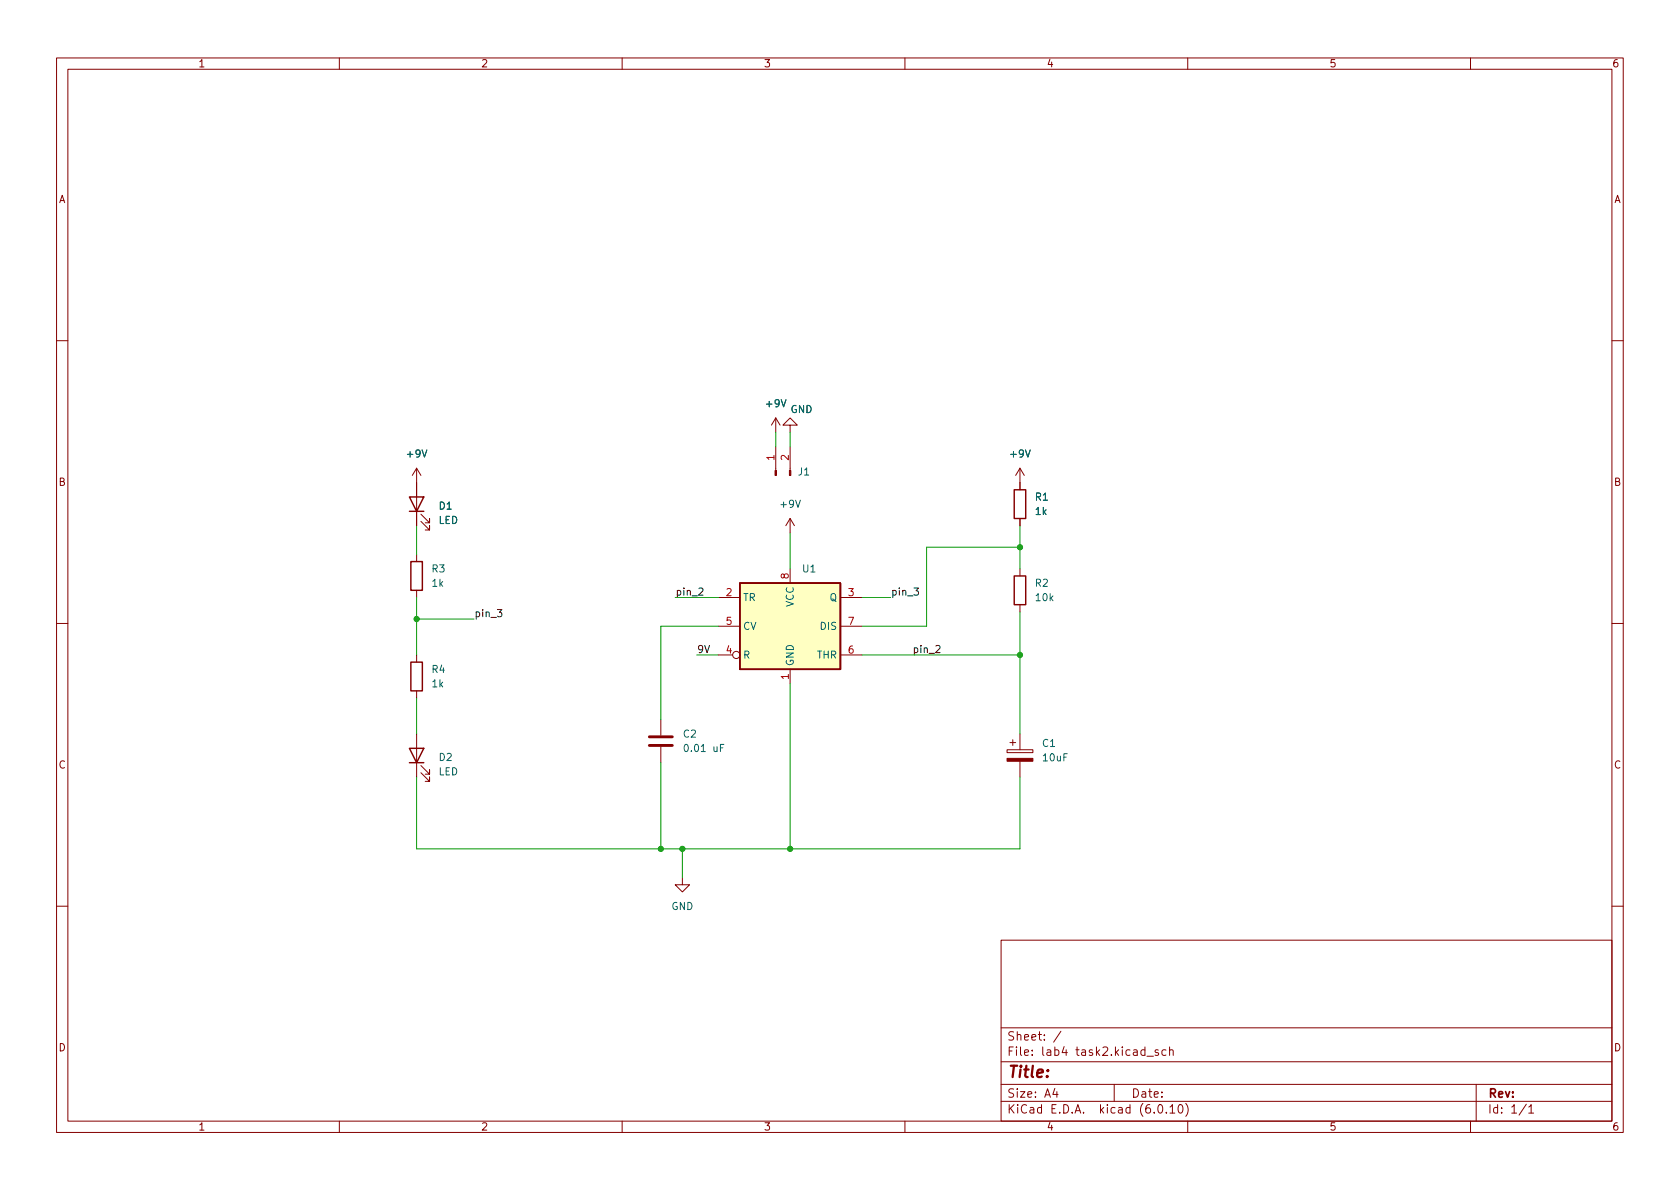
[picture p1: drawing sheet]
<svg xmlns="http://www.w3.org/2000/svg" width="297mm" height="210mm" viewBox="0 0 297 210" stroke-linecap="round" stroke-linejoin="round" font-family="sans-serif">
<g fill="none" stroke="#840000" stroke-width=".18">
<path d="M10 10.2h277v190.1h-277zM12 12.2h273v186.1h-273zM60 10.2v2M110 10.2v2M160 10.2v2M210 10.2v2M260 10.2v2M10 60.2h2M137.2 73.9l-.8 1.3M137.2 73.9v2.5M137.2 79v4.2M137.2 73.9l.7 1.3"/>
<path d="M139.7 75.2h1.3l-1.3-1.3-1.3 1.3h1.3v1.2M139.7 79v4.2M285 60.2h2M73.7 82.8v10.2M73.7 98v1.3M73.7 82.8l-.8 1.3M73.7 82.8l.7 1.3M74.4 92.2l1.5 1.5v-.7v.7h-.7M74.4 90.9l1.5 1.6v-.8v.8h-.7M139.7 91.7v2.5M139.7 91.7l-.8 1.3M139.7 91.7l.8 1.3"/>
<path d="M180.3 82.8v3.8M180.3 91.7v1.3M180.3 82.8l-.7 1.3M180.3 82.8l.8 1.3M10 110.2h2M73.7 104.4v1.3M73.7 115.8v1.3M127 105.7h3.8M127 115.8h2.5M127 110.7h3.8M139.7 100.6v2.5M139.7 118.4v2.5"/>
<path d="M148.6 105.7h3.8M148.6 115.8h3.8M148.6 110.7h3.8M180.3 100.6v1.2M180.3 106.9v1.3M285 110.2h2M73.7 122.2v1.2M73.7 129.8v7.6M74.4 136.6l1.5 1.6v-.8v.8h-.7M74.4 135.4l1.5 1.5v-.8v.8h-.7M116.8 127.2v2.8M116.8 132.1v2.8"/>
<path d="M178.1 132.6h4.5v.5h-4.5zM178.6 131.3h1M179.1 130.8v1M180.3 129.8v2.8M180.3 134.6v2.8M120.6 155.2v1.3h1.3l-1.3 1.2-1.2-1.2h1.2M10 160.2h2M177 166.3h108v32h-108zM285 160.2h2M60 198.3v2M110 198.3v2M160 198.3v2"/>
<path d="M177 194.8h108M177 191.8h108M177 187.8h108M177 181.8h108M186.5 192.5l-.4 1h1M186.9 193v1M187.6 182.4l-1.3 1.9M197 191.8v3M202.8 186.8h1.1M204.8 185.7l-.4-.1-.2 .2 .1 .3 .5 .1v.4h-.6M204.9 195.4l.2-.1a.81 .81 0 0 1 .6 .7 .81 .81 0 0 1-.3 .8h-.2a.81 .81 0 0 1-.6-.6 .81 .81 0 0 1 .3-.8zM206.1 185.7l-.4-.1-.3 .3v.4l.2 .3h.5"/>
<path d="M206.2 196.7v.1M206.8 185.8l.2-.2 .4 .1v.9M206.8 185.1v1.5M206.9 195.8l.4-.5v1.5M206.9 196.8h.8M208.5 195.4l.1-.1a.81 .81 0 0 1 .6 .7 .81 .81 0 0 1-.3 .8h-.1a.81 .81 0 0 1-.6-.6 .81 .81 0 0 1 .3-.8zM209.6 195.1a1.72 1.72 0 0 1 0 2.3M210 198.3v2M260 198.3v2M261 191.8v6.5M269.9 195.3l-1.3 1.9M270.3 195.8l.4-.5v1.5"/>
<path d="M270.3 196.8h.9"/>
<circle cx="130.2" cy="115.8" r=".63"/>
</g>
<path d="M72.4 87.9h2.5l-1.2 2.5zM72.4 90.4h2.5M72.6 99.3h2.1v5.1h-2.1zM179.3 86.6h2.1v5.1h-2.1zM72.6 117.1h2.1v5.1h-2.1zM130.8 103.1h17.8v15.3h-17.8zM179.3 101.8h2.1v5.1h-2.1zM72.4 132.3h2.5l-1.2 2.6zM72.4 134.9h2.5" fill="none" stroke="#840000" stroke-width=".25"/>
<path d="M130.8 103.1h17.8v15.3h-17.8z" fill="#ffffc2" stroke="#ffffc2" stroke-width=".18"/>
<g fill="#840000" stroke="#840000" stroke-width=".18">
<path d="M178.1 134.1h4.5v.5h-4.5z"/>
<path d="M139.6 83.2h.2v.9h-.2z"/>
<path d="M137 83.2h.3v.9h-.3z"/>
</g>
<path d="M114.8 131.8h4.1M114.8 130.3h4.1" fill="none" stroke="#840000" stroke-width=".51"/>
<path d="M128 131.6h-.6v1.3" fill="none" stroke="#006464" stroke-width=".18"/>
<path d="M87.9 107.8h.8l-.4 .5 .4 .1v.5l-.2 .2-.6-.2M123.6 104.1l.5-.1 .2 .3-.8 .9h.8M161.6 104h.8l-.4 .5 .3 .1v.5l-.1 .1-.6-.1M165.5 114.3l.5-.2 .2 .4-.8 .9h.8" fill="none" stroke="#0f0f0f" stroke-width=".18"/>
<g fill="none" stroke="#009600" stroke-width=".18">
<path d="M137.2 76.4v2.6M139.7 76.4v2.6M73.7 93v5M139.7 94.2v6.4M180.3 93v7.6M180.3 96.8h-16.5v13.9h-11.4M73.7 105.7v10.1M73.7 109.5h10.1M119.4 105.7h7.6M123.2 115.8h3.8M127 110.7h-10.2v16.5M152.4 105.7h5.1"/>
<path d="M152.4 115.8h27.9M180.3 108.2v21.6M73.7 137.4v12.7h106.6v-12.7M73.7 123.4v6.4M116.8 134.9v15.2M139.7 120.9v29.2M120.6 150.1v5.1"/>
</g>
<g fill="#009600" stroke="#009600" stroke-width=".18">
<circle cx="180.3" cy="115.8" r=".46"/>
<circle cx="139.7" cy="150.1" r=".46"/>
<circle cx="180.3" cy="96.8" r=".46"/>
<circle cx="116.8" cy="150.1" r=".46"/>
<circle cx="120.6" cy="150.1" r=".46"/>
<circle cx="73.7" cy="109.5" r=".46"/>
</g>
<text font-size="2.8" fill="#840000" x="178" y="190.6">Title:</text>
<g font-size="2.1" fill="#840000">
<text x="178" y="184">Sheet: /</text>
<text x="178" y="186.7">File: lab4 task2.kicad_sch</text>
<text x="178" y="196.9">KiCad E.D.A. kicad (6.0.10)</text>
<text x="178" y="194.1">Size: A4</text>
<text x="200" y="194.1">Date:</text>
<text x="263" y="194.1">Rev:</text>
<text x="263" y="196.9">Id: 1/1</text>
</g>
<g font-size="1.8" fill="#840000">
<text x="35" y="11.9">1</text>
<text x="85" y="11.9">2</text>
<text x="135" y="11.9">3</text>
<text x="185" y="11.9">4</text>
<text x="235" y="11.9">5</text>
<text x="285" y="11.9">6</text>
<text x="10.3" y="35.9">A</text>
<text x="285.3" y="35.9">A</text>
<text x="10.3" y="85.9">B</text>
<text x="285.3" y="85.9">B</text>
<text x="10.3" y="135.9">C</text>
<text x="285.3" y="135.9">C</text>
<text x="10.3" y="185.9">D</text>
<text x="285.3" y="185.9">D</text>
<text x="35" y="199.9">1</text>
<text x="85" y="199.9">2</text>
<text x="135" y="199.9">3</text>
<text x="185" y="199.9">4</text>
<text x="235" y="199.9">5</text>
<text x="285" y="199.9">6</text>
</g>
<g font-size="1.8" fill="#006464">
<text x="135.6" y="72">+9V</text>
<text x="139.7" y="73">GND</text>
<text x="72.1" y="80.9">+9V</text>
<text x="178.7" y="80.9">+9V</text>
<text x="138.1" y="89.8">+9V</text>
<text x="141.2" y="84.1">J1</text>
<text x="183.1" y="88.5">R1</text>
<text x="77.5" y="92.6">LED</text>
<text x="77.7" y="90.1">D1</text>
<text x="183.1" y="91.1">1k</text>
<text x="76.4" y="101.2">R3</text>
<text x="141.9" y="101.2">U1</text>
<text x="76.4" y="103.8">1k</text>
<text x="131.3" y="106.3">TR</text>
<text x="140.3" y="107.4" transform="rotate(-90 140.3 107.4)">VCC</text>
<text x="146.7" y="106.3">Q</text>
<text x="183.1" y="103.8">R2</text>
<text x="183.2" y="106.3">10k</text>
<text x="131.3" y="111.4">CV</text>
<text x="145.1" y="111.4">DIS</text>
<text x="76.4" y="119">R4</text>
<text x="131.3" y="116.5">R</text>
<text x="140.3" y="117.9" transform="rotate(-90 140.3 117.9)">GND</text>
<text x="144.4" y="116.5">THR</text>
<text x="76.4" y="121.5">1k</text>
<text x="120.8" y="130.4">C2</text>
<text x="77.5" y="137.1">LED</text>
<text x="77.7" y="134.6">D2</text>
<text x="121.4" y="133">0.01 uF</text>
<text x="184.3" y="132.1">C1</text>
<text x="184.5" y="134.6">10uF</text>
<text x="118.7" y="160.9">GND</text>
</g>
<g font-size="1.8" fill="#a90000">
<text x="136.9" y="81.4" transform="rotate(-90 136.9 81.4)">1</text>
<text x="139.4" y="81.4" transform="rotate(-90 139.4 81.4)">2</text>
<text x="128.4" y="105.4">2</text>
<text x="139.4" y="102.3" transform="rotate(-90 139.4 102.3)">8</text>
<text x="150" y="105.4">3</text>
<text x="128.4" y="110.5">5</text>
<text x="150" y="110.5">7</text>
<text x="128.4" y="115.6">4</text>
<text x="150" y="115.6">6</text>
<text x="139.4" y="120.1" transform="rotate(-90 139.4 120.1)">1</text>
</g>
<g font-size="1.8" fill="#0f0f0f">
<text x="119.4" y="105.3">pin_2</text>
<text x="157.5" y="105.3">pin_3</text>
<text x="83.8" y="109.1">pin_3</text>
<text x="123.2" y="115.5">9V</text>
<text x="161.3" y="115.5">pin_2</text>
</g>
</svg>
